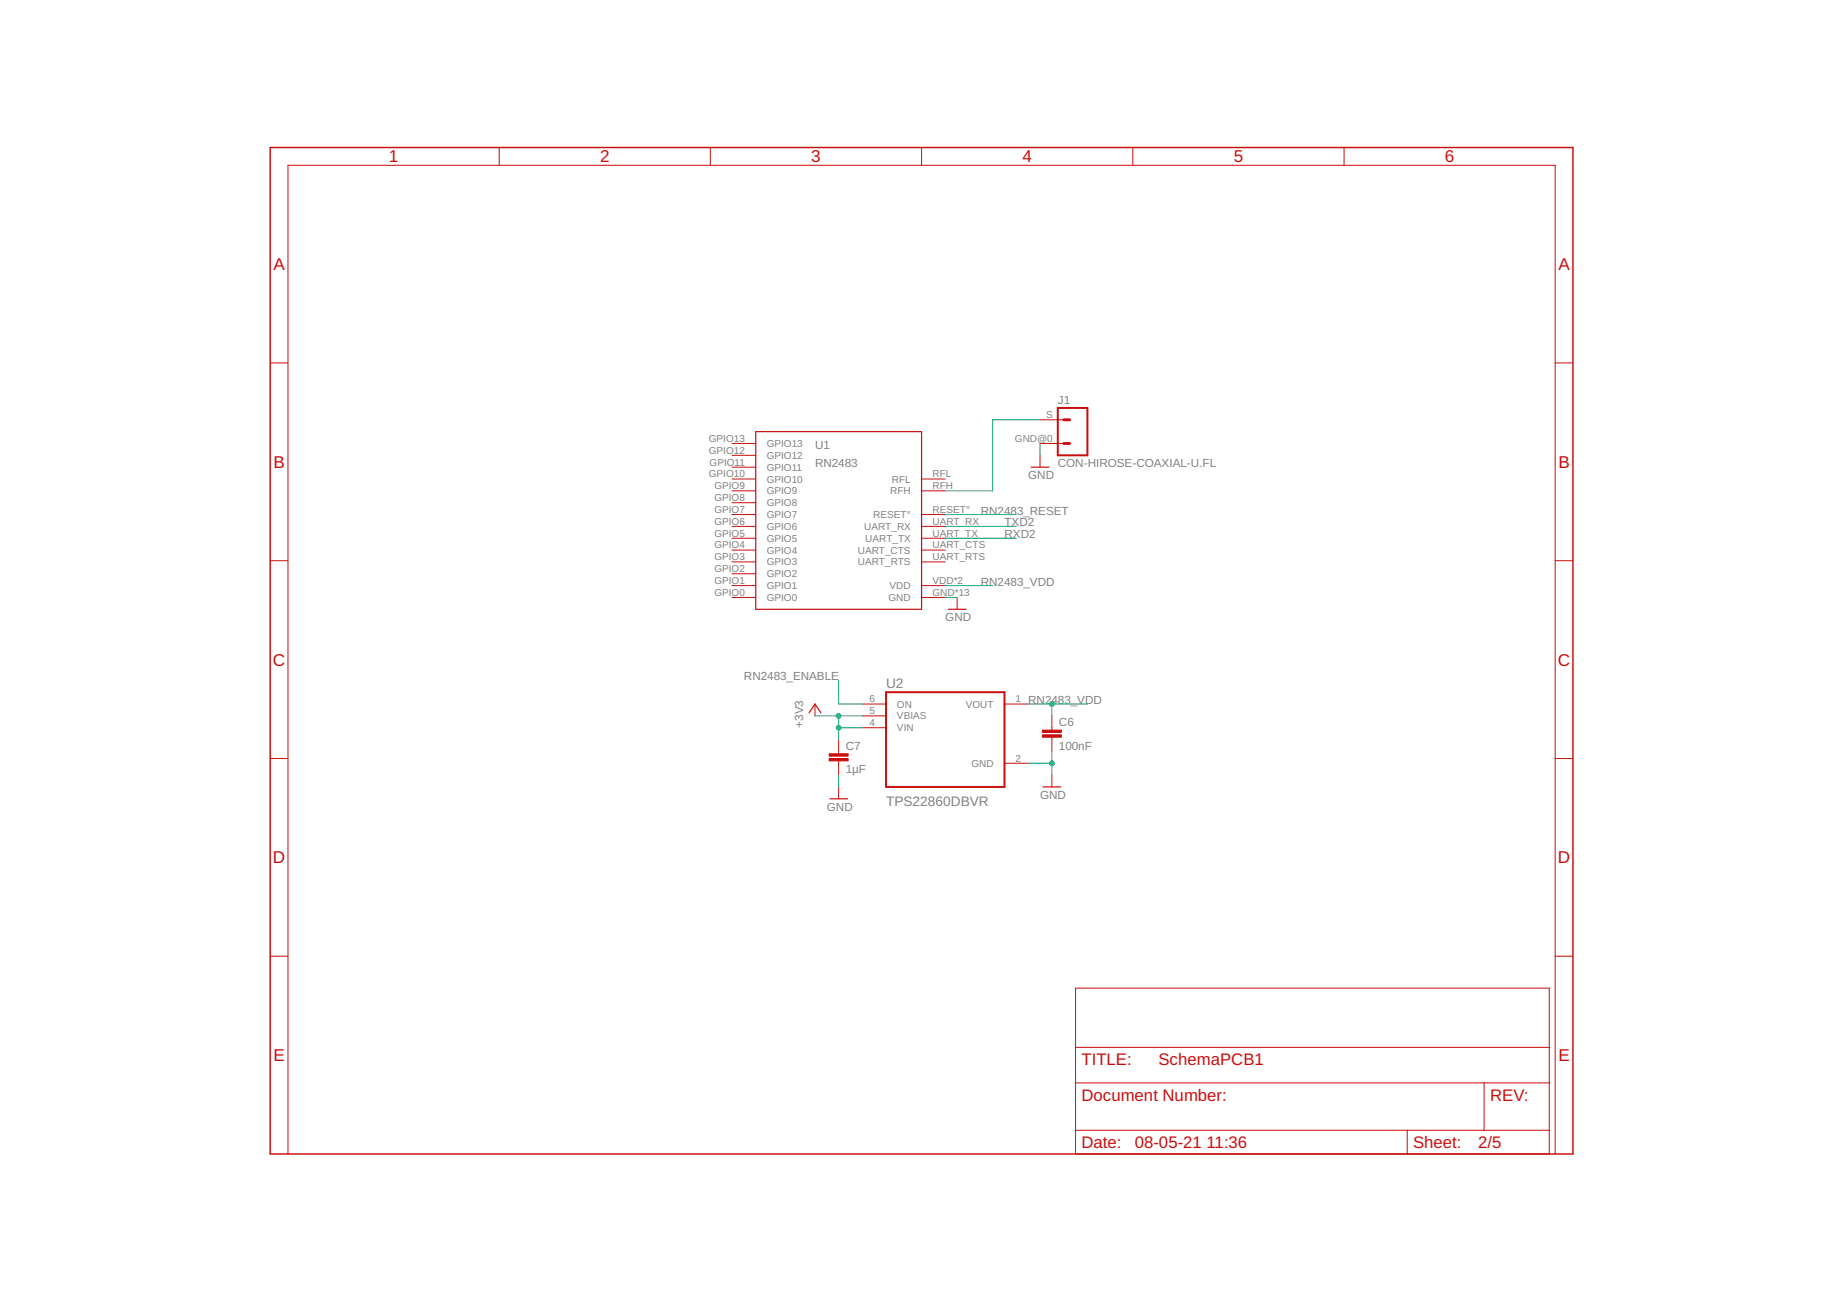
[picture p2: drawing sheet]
<svg xmlns="http://www.w3.org/2000/svg" width="297mm" height="210mm" viewBox="0 0 297 210" stroke-linecap="round" stroke-linejoin="round" font-family="sans-serif">
<path d="M43.5 23.7h209.5v161.9h-209.5z" fill="none" stroke="#c90d0c" stroke-width=".23"/>
<g fill="none" stroke="#c90d0c" stroke-width=".16">
<path d="M80.3 23.7v2.9M114.2 23.7v2.9M148.2 23.7v2.9M182.2 23.7v2.9M216.2 23.7v2.9M43.5 58.4h2.8M250.1 58.4h2.9M117.7 79h3.8M117.7 77h3.8M117.7 75.1h3.8M117.7 73.2h3.8M117.7 71.3h3.8"/>
<path d="M148.2 79h3.8M148.2 77h3.8M167.3 71.3h3.8M167.3 73.2v1.9M167.3 67.5h3.8M43.5 90.2h2.8M117.7 96.1h3.8M117.7 86.6h3.8M117.7 84.7h3.8M117.7 94.2h3.8M117.7 82.8h3.8M117.7 88.5h3.8"/>
<path d="M117.7 90.4h3.8M117.7 92.3h3.8M117.7 80.9h3.8M148.2 96.1h3.8M148.2 86.6h3.8M148.2 84.7h3.8M148.2 94.2h3.8M148.2 82.8h3.8M148.2 88.5h3.8M148.2 90.4h3.8M153.9 96.1v1.9M250.1 90.2h2.9"/>
<path d="M131.1 113.2v1.9M134.9 119v2.2M138.7 113.2h3.8M138.7 115.1h3.8M138.7 117.1h3.8M161.5 113.2h3.9M169.2 115.1v2.3M169.2 118.6v2.3M43.5 122h2.8M134.9 122.4v2.3M134.9 126.6v1.9M161.5 122.8h3.9"/>
<path d="M169.2 124.7v1.9M250.1 122h2.9M43.5 153.8h2.8M173 158.9h76.2v26.7h-76.2zM250.1 153.8h2.9M173 174.2h76.2M173 168.5h76.2M238.7 174.2v7.6M46.3 185.6v-159h203.8v159M173 181.8h76.2M226.3 181.8v3.8"/>
</g>
<path d="M121.5 69.4h26.7v28.6h-26.7zM165.8 75.1h2.9M152.5 98h2.9M130.1 114.7l1-1.5 .9 1.5M133.5 128.5h2.8M167.7 126.6h2.9" fill="none" stroke="#c90d0c" stroke-width=".19"/>
<path d="M170.1 65.6h4.8v7.6h-4.8zM142.5 111.3h19v15.3h-19z" fill="none" stroke="#c90d0c" stroke-width=".32"/>
<g fill="#c90d0c" stroke="#c90d0c" stroke-width=".16">
<path d="M167.6 118.2h3.1v.4h-3.1z"/>
<path d="M167.6 117.4h3.1v.4h-3.1z"/>
<path d="M133.3 122h3.1v.4h-3.1z"/>
<path d="M133.3 121.2h3.1v.4h-3.1z"/>
</g>
<path d="M171.1 67.5h.9M171.1 71.3h.9" fill="none" stroke="#c90d0c" stroke-width=".47"/>
<g fill="none" stroke="#0dab76" stroke-width=".16">
<path d="M167.3 71.3v1.9M167.3 67.5h-7.7v11.5h-7.6M152 96.1h1.9M152 86.6h11.4M152 84.7h11.4M152 94.2h7.6M152 82.8h11.4M131.1 115.1h7.6M134.9 109.4v3.8h3.8M134.9 115.1v3.9M134.9 117.1h3.8M165.4 113.2h9.5"/>
<path d="M169.2 113.2v1.9M134.9 124.7v1.9M165.4 122.8h3.8M169.2 120.9v3.8"/>
</g>
<g fill="#0dab76" stroke="#0dab76" stroke-width=".16">
<circle cx="169.2" cy="122.8" r=".38"/>
<circle cx="134.9" cy="115.1" r=".38"/>
<circle cx="134.9" cy="117.1" r=".38"/>
<circle cx="169.2" cy="113.2" r=".38"/>
</g>
<g font-size="2.8" fill="#c90d0c">
<text x="62.5" y="26.1">1</text>
<text x="96.5" y="26.1">2</text>
<text x="130.5" y="26.1">3</text>
<text x="164.4" y="26.1">4</text>
<text x="198.4" y="26.1">5</text>
<text x="232.4" y="26.1">6</text>
<text x="44" y="43.5">A</text>
<text x="250.6" y="43.5">A</text>
<text x="44" y="75.3">B</text>
<text x="250.6" y="75.3">B</text>
<text x="43.9" y="107.1">C</text>
<text x="250.5" y="107.1">C</text>
<text x="43.9" y="138.9">D</text>
<text x="250.5" y="138.9">D</text>
<text x="44" y="170.7">E</text>
<text x="250.6" y="170.7">E</text>
</g>
<g font-size="2.7" fill="#c90d0c">
<text x="173.9" y="171.3">TITLE:</text>
<text x="186.3" y="171.3">SchemaPCB1</text>
<text x="173.9" y="177">Document Number:</text>
<text x="239.6" y="177">REV:</text>
<text x="173.9" y="184.7">Date:</text>
<text x="182.5" y="184.7">08-05-21</text>
<text x="194" y="184.7">11:36</text>
<text x="227.3" y="184.7">Sheet:</text>
<text x="237.7" y="184.7">2/5</text>
</g>
<g font-size="2.2" fill="#808080">
<text x="142.5" y="110.6">U2</text>
<text x="142.5" y="129.6">TPS22860DBVR</text>
</g>
<g font-size="1.9" fill="#808080">
<text x="170.1" y="65">J1</text>
<text x="131.1" y="75.1">RN2483</text>
<text x="131.1" y="72.3">U1</text>
<text x="165.4" y="77">GND</text>
<text x="170.1" y="75.1">CON-HIROSE-COAXIAL-U.FL</text>
<text x="157.7" y="82.8">RN2483_RESET</text>
<text x="161.5" y="86.6">RXD2</text>
<text x="161.5" y="84.7">TXD2</text>
<text x="157.7" y="94.2">RN2483_VDD</text>
<text x="152" y="99.9">GND</text>
<text x="119.6" y="109.4">RN2483_ENABLE</text>
<text x="165.4" y="113.2">RN2483_VDD</text>
<text x="129.2" y="117" transform="rotate(-90 129.2 117)">+3V3</text>
<text x="170.3" y="116.8">C6</text>
<text x="136" y="124.4">1µF</text>
<text x="136" y="120.6">C7</text>
<text x="170.3" y="120.6">100nF</text>
<text x="133" y="130.4">GND</text>
<text x="167.3" y="128.5">GND</text>
</g>
<g font-size="1.6" fill="#808080">
<text x="114" y="71.1">GPIO13</text>
<text x="123.3" y="71.9">GPIO13</text>
<text x="163.2" y="71.1">GND@0</text>
<text x="168.2" y="67.3">S</text>
<text x="114" y="76.8">GPIO10</text>
<text x="114" y="73">GPIO12</text>
<text x="114.1" y="74.9">GPIO11</text>
<text x="123.3" y="77.6">GPIO10</text>
<text x="123.3" y="75.7">GPIO11</text>
<text x="123.3" y="73.8">GPIO12</text>
<text x="143.4" y="77.6">RFL</text>
<text x="150" y="76.8">RFL</text>
<text x="114.9" y="82.5">GPIO7</text>
<text x="114.9" y="80.6">GPIO8</text>
<text x="114.9" y="78.7">GPIO9</text>
<text x="123.3" y="83.3">GPIO7</text>
<text x="123.3" y="81.4">GPIO8</text>
<text x="123.3" y="79.5">GPIO9</text>
<text x="140.4" y="83.3">RESET°</text>
<text x="143.2" y="79.5">RFH</text>
<text x="150" y="78.7">RFH</text>
<text x="150" y="82.5">RESET°</text>
<text x="114.9" y="88.2">GPIO4</text>
<text x="114.9" y="86.3">GPIO5</text>
<text x="114.9" y="84.4">GPIO6</text>
<text x="123.3" y="89">GPIO4</text>
<text x="123.3" y="87.1">GPIO5</text>
<text x="123.3" y="85.2">GPIO6</text>
<text x="138" y="89">UART_CTS</text>
<text x="139" y="85.2">UART_RX</text>
<text x="139.2" y="87.1">UART_TX</text>
<text x="150" y="86.3">UART_TX</text>
<text x="150" y="84.4">UART_RX</text>
<text x="150" y="88.2">UART_CTS</text>
<text x="114.9" y="95.8">GPIO0</text>
<text x="114.9" y="93.9">GPIO1</text>
<text x="114.9" y="92">GPIO2</text>
<text x="114.9" y="90.1">GPIO3</text>
<text x="123.3" y="94.8">GPIO1</text>
<text x="123.3" y="92.9">GPIO2</text>
<text x="123.3" y="91">GPIO3</text>
<text x="138" y="91">UART_RTS</text>
<text x="143.1" y="94.8">VDD</text>
<text x="150" y="95.8">GND*13</text>
<text x="150" y="93.9">VDD*2</text>
<text x="150" y="90.1">UART_RTS</text>
<text x="123.3" y="96.7">GPIO0</text>
<text x="142.9" y="96.7">GND</text>
<text x="139.9" y="113">6</text>
<text x="144.3" y="113.8">ON</text>
<text x="155.3" y="113.8">VOUT</text>
<text x="163.3" y="113">1</text>
<text x="139.9" y="114.9">5</text>
<text x="139.9" y="116.8">4</text>
<text x="144.3" y="115.7">VBIAS</text>
<text x="144.3" y="117.6">VIN</text>
<text x="156.2" y="123.3">GND</text>
<text x="163.3" y="122.5">2</text>
</g>
</svg>
